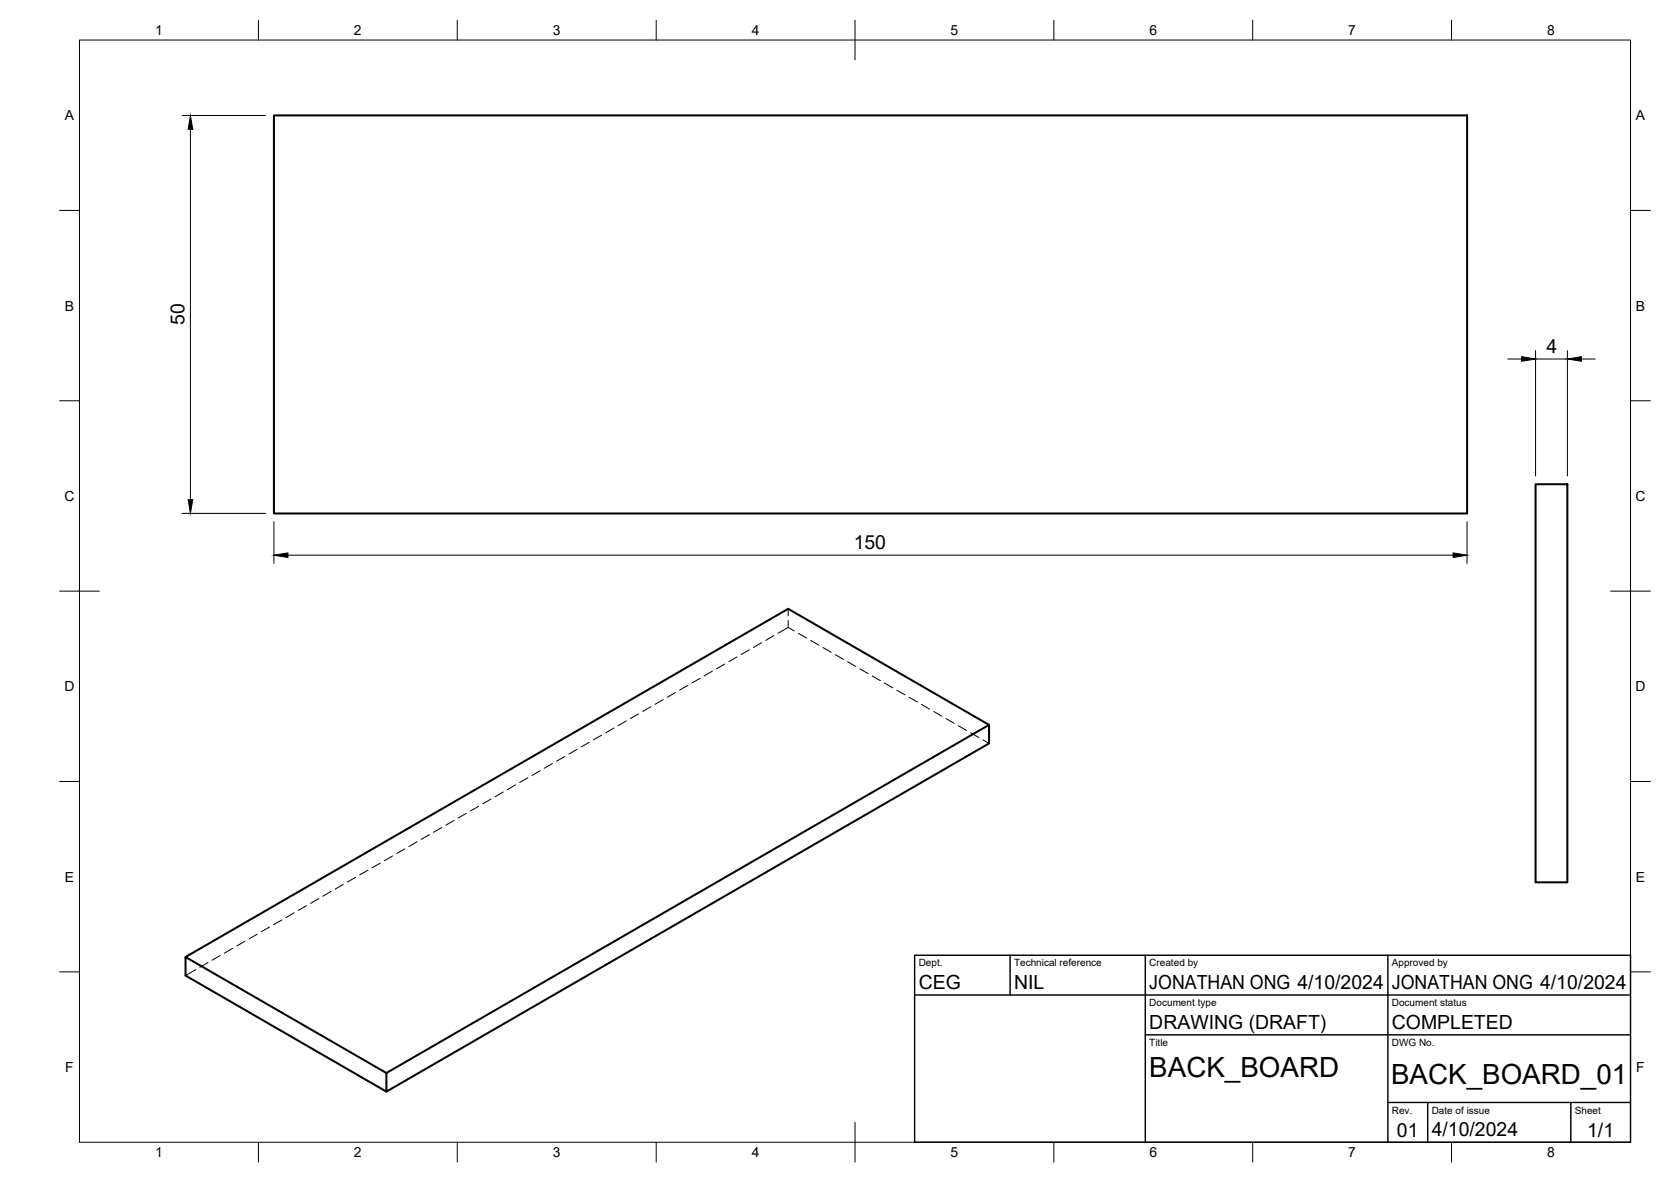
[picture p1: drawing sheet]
<svg xmlns="http://www.w3.org/2000/svg" width="420mm" height="297mm" viewBox="0 0 420 297" stroke-linecap="round" stroke-linejoin="round" font-family="sans-serif">
<!-- layer: Visible -->
<path d="M68.9 29h300v100h-300zM386.1 121.7h8v100h-8zM248.7 182.2l-50.5-29.2-151.5 87.5M97.2 269.6l151.5-87.4v4.6l-151.5 87.5zM97.2 269.6l-50.5-29.1v4.7l50.5 29.1" fill="none" stroke="#000" stroke-width=".51"/>
<!-- layer: Hidden -->
<g fill="none" stroke="#000" stroke-width=".25">
<path d="M194.6 159.7l-2.1 1.2M198.2 157.7l-2.6 1.4M198.2 153v1.7M198.2 155.9v1.8M198.2 157.7l1.5 .8M200.7 159.2l2.1 1.1M160.6 179.4l-2.1 1.2M163.7 177.6l-2.1 1.2M166.8 175.8l-2.1 1.2M169.8 174l-2 1.2M172.9 172.2l-2 1.2M176 170.5l-2 1.1"/>
<path d="M179.1 168.7l-2 1.1M182.2 166.9l-2.1 1.2M185.3 165.1l-2 1.2M188.4 163.3l-2 1.2M191.5 161.5l-2.1 1.2M203.8 160.9l2.1 1.2M206.9 162.7l2.1 1.2M210 164.5l2.1 1.2M213.1 166.3l2.1 1.2M216.2 168.1l2.1 1.2M219.3 169.9l2.1 1.2M222.4 171.6l2.1 1.3"/>
<path d="M225.5 173.4l2.1 1.2M228.6 175.2l2.1 1.2M231.7 177l2 1.2M234.8 178.8l2 1.2M126.5 199l-2 1.2M129.6 197.2l-2 1.2M132.7 195.5l-2 1.1M135.8 193.7l-2 1.2M138.9 191.9l-2.1 1.2M142 190.1l-2 1.2M145.1 188.3l-2.1 1.2M148.2 186.5l-2.1 1.2"/>
<path d="M151.3 184.7l-2.1 1.2M154.4 183l-2.1 1.2M157.5 181.2l-2.1 1.2M237.9 180.6l2 1.2M241 182.4l2 1.2M244.1 184.2l2 1.1M247.1 185.9l1.6 .9M92.5 218.7l-2.1 1.2M95.6 216.9l-2.1 1.2M98.7 215.1l-2.1 1.2M101.8 213.3l-2.1 1.2M104.9 211.5l-2.1 1.2"/>
<path d="M108 209.7l-2.1 1.2M111.1 208l-2.1 1.2M114.2 206.2l-2.1 1.2M117.3 204.4l-2.1 1.2M120.4 202.6l-2.1 1.2M123.4 200.8l-2 1.2M58.5 238.3l-2.1 1.2M61.6 236.5l-2.1 1.2M64.7 234.8l-2.1 1.2M67.8 233l-2.1 1.2M70.9 231.2l-2.1 1.2M74 229.4l-2.1 1.2"/>
<path d="M77 227.6l-2 1.2M80.1 225.8l-2 1.2M83.2 224l-2 1.2M86.3 222.3l-2 1.1M89.4 220.5l-2 1.2M49.2 243.7l-2.5 1.5M52.3 241.9l-2.1 1.2M55.4 240.1l-2.1 1.2"/>
</g>
<!-- layer: BORDER -->
<g fill="none" stroke="#000" stroke-width=".25">
<path d="M20 10.1h390v276.9h-390zM65 5.1v5M115 5.1v5M165 5.1v5M215 5.1v10M265 5.1v5M315 5.1v5M365 5.1v5M15 52.9h5M410 52.9h5M15 100.7h5M410 100.7h5"/>
<path d="M15 148.6h10M405 148.6h10M15 196.4h5M410 196.4h5M15 244.2h5M410 244.2h5M65 287v5M115 287v5M165 287v5M215 282.1v9.9M265 287v5M315 287v5"/>
<path d="M365 287v5"/>
</g>
<!-- layer: TITLEBLOCK -->
<path d="M230 240.1h180v46.9h-180zM230 250h180M254 240.1v9.9M288 240.1v46.9M349 240.1v46.9M288 260.1h122M349 277.1h61M359 277.1v9.9M395 277.1v9.9" fill="none" stroke="#000" stroke-width=".36"/>
<!-- layer: FD_Dimensions -->
<path d="M45.8 29h21M47.9 32.5v93M379.1 90.2h3.5M386.1 88.1v31.5M386.1 90.2h8M394.1 88.1v31.5M397.6 90.2h3.5M45.8 129h21M68.9 131.1v10.5M72.4 139.5h293M368.9 131.1v10.5" fill="none" stroke="#000" stroke-width=".25"/>
<path d="M47.9 29l.6 3.5h-1.2zM382.6 89.6l3.5 .6-3.5 .6zM394.1 90.2l3.5-.6v1.2zM47.3 125.5h1.2l-.6 3.5zM68.9 139.5l3.5-.6v1.2zM365.4 138.9l3.5 .6-3.5 .6z" fill="#000" stroke="#000" stroke-width=".25"/>
<g font-size="7">
<text x="289" y="270.6">BACK_BOARD</text>
<text x="349.8" y="272.3">BACK_BOARD_01</text>
</g>
<g font-size="4.9">
<text x="46.4" y="81.7" transform="rotate(-90 46.4 81.7)">50</text>
<text x="388.8" y="88.8">4</text>
<text x="214.7" y="138.1">150</text>
<text x="231" y="248.5">CEG</text>
<text x="255" y="248.5">NIL</text>
<text x="289" y="248.5">JONATHAN ONG 4/10/2024</text>
<text x="350" y="248.5">JONATHAN ONG 4/10/2024</text>
<text x="289" y="258.6">DRAWING (DRAFT)</text>
<text x="350" y="258.6">COMPLETED</text>
<text x="351.3" y="285.7">01</text>
<text x="360" y="285.5">4/10/2024</text>
<text x="399.1" y="285.7">1/1</text>
</g>
<g font-size="3.5">
<text x="39" y="8.8">1</text>
<text x="89" y="8.8">2</text>
<text x="139" y="8.8">3</text>
<text x="189" y="8.8">4</text>
<text x="239" y="8.8">5</text>
<text x="289" y="8.8">6</text>
<text x="339" y="8.8">7</text>
<text x="389" y="8.8">8</text>
<text x="16.3" y="30.2">A</text>
<text x="411.3" y="30.2">A</text>
<text x="16.3" y="78">B</text>
<text x="411.3" y="78">B</text>
<text x="16.2" y="125.9">C</text>
<text x="411.2" y="125.9">C</text>
<text x="16.2" y="173.7">D</text>
<text x="411.2" y="173.7">D</text>
<text x="16.3" y="221.6">E</text>
<text x="411.3" y="221.6">E</text>
<text x="16.4" y="269.4">F</text>
<text x="411.4" y="269.4">F</text>
<text x="39" y="290.8">1</text>
<text x="89" y="290.8">2</text>
<text x="139" y="290.8">3</text>
<text x="189" y="290.8">4</text>
<text x="239" y="290.8">5</text>
<text x="289" y="290.8">6</text>
<text x="339" y="290.8">7</text>
<text x="389" y="290.8">8</text>
</g>
<g font-size="2.5">
<text x="231" y="242.9">Dept.</text>
<text x="255" y="242.9">Technical reference</text>
<text x="289" y="242.9">Created by</text>
<text x="350" y="242.9">Approved by</text>
<text x="289" y="252.8">Document type</text>
<text x="350" y="252.8">Document status</text>
<text x="289" y="262.9">Title</text>
<text x="350" y="262.9">DWG No.</text>
<text x="350" y="279.9">Rev.</text>
<text x="360" y="279.9">Date of issue</text>
<text x="396" y="279.9">Sheet</text>
</g>
</svg>
